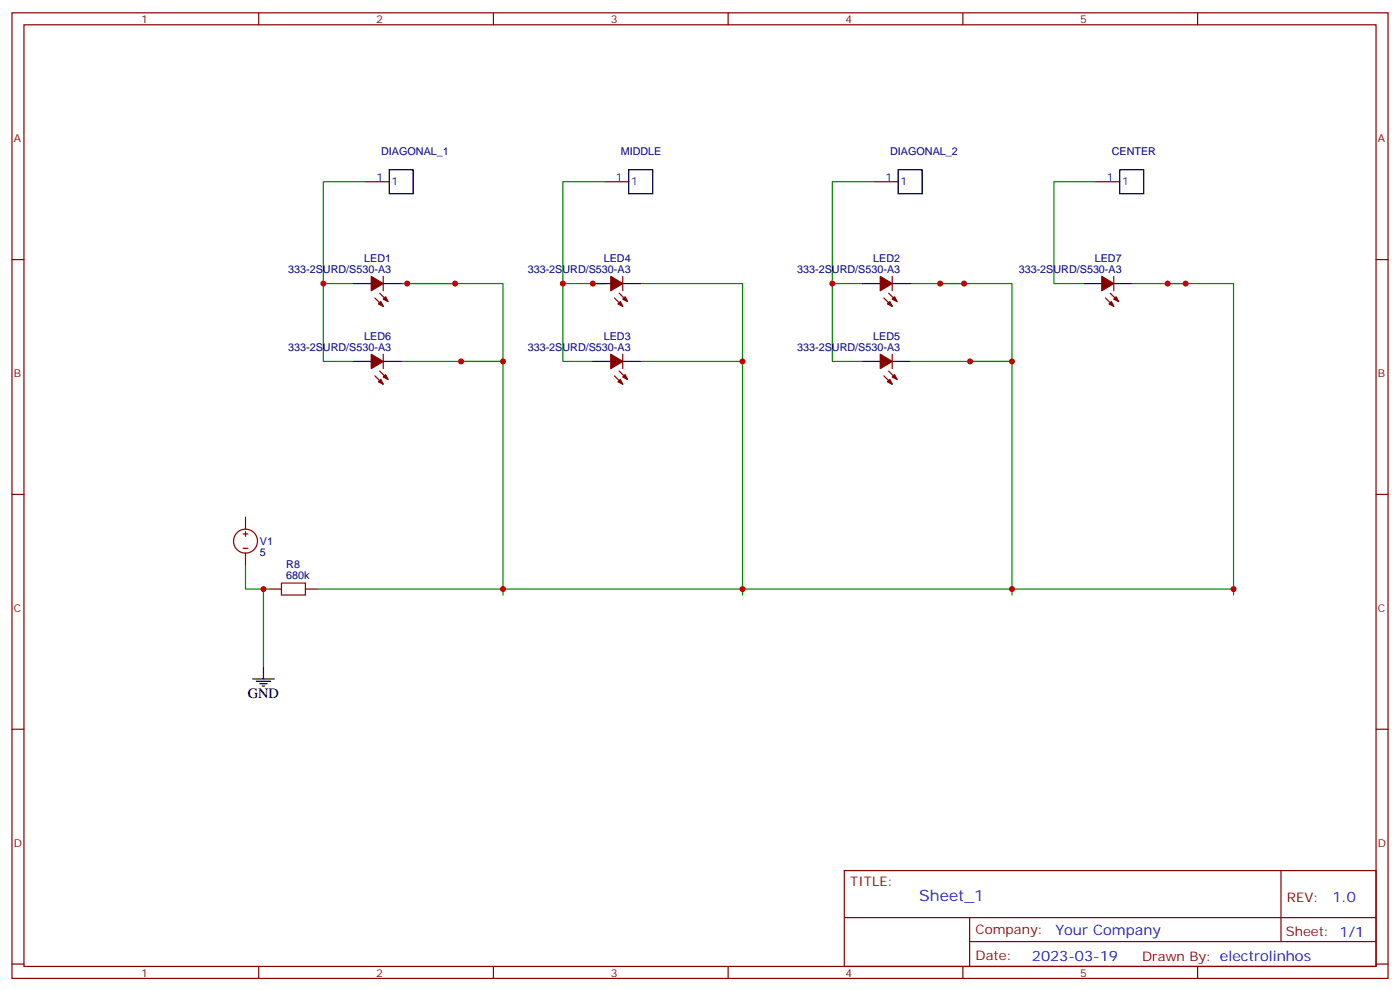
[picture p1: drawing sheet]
<svg xmlns="http://www.w3.org/2000/svg" width="412mm" height="292mm" viewBox="0 0 412 292" stroke-linecap="round" stroke-linejoin="round" font-family="sans-serif">
<g fill="none" stroke="#870000" stroke-width=".35">
<path d="M3.5 3.8h405.4v284.3h-405.4zM7.1 7.3h398.2v277.3h-398.2zM76.2 3.8v3.5M145.3 3.8v3.5M214.5 3.8v3.5M283.6 3.8v3.5M352.8 3.8v3.5M107.6 53.5h7.1M178.2 53.5h7M257.5 53.5h7.1M322.8 53.5h7M3.5 76.4h3.6"/>
<path d="M405.3 76.4h3.6M110.4 87.7l2.5 2.5M111.8 86.3l2.5 2.5M112.9 81.4v4.2M181 87.7l2.4 2.5M182.4 86.3l2.5 2.5M183.4 81.4v4.2M260.3 87.7l2.5 2.5M261.8 86.3l2.4 2.5M262.8 81.4v4.2M325.6 87.7l2.5 2.5M327 86.3l2.5 2.5"/>
<path d="M328.1 81.4v4.2M110.4 110.7l2.5 2.4M111.8 109.3l2.5 2.4M112.9 104.3v4.2M181 110.7l2.4 2.4M182.4 109.3l2.5 2.4M183.4 104.3v4.2M260.3 110.7l2.5 2.4M261.8 109.3l2.4 2.4M262.8 104.3v4.2M3.5 145.6h3.6M71.6 157.2h1.4"/>
<path d="M72.3 152.3v3.5M72.3 156.5v1.4M405.3 145.6h3.6M71.6 161.5h1.4M72.3 162.9v3.5M79.4 173.5h3.5M90 173.5h3.5M3.5 214.7h3.6M405.3 214.7h3.6M248.7 256.4h156.6v28.2h-156.6zM377.3 256.4v20.9M248.7 270.2h156.5"/>
<path d="M285.6 277.3h119.6M285.6 270.2v14.1M3.5 283.9h3.6M76.2 284.6v3.5M145.3 284.6v3.5M214.5 284.6v3.5M283.6 284.6v3.5M352.8 284.6v3.5M405.3 283.9h3.6"/>
<circle cx="72.3" cy="159.3" r="3.5"/>
</g>
<g fill="none" stroke="#000" stroke-width=".35">
<path d="M114.7 50h7v7h-7zM185.2 50h7.1v7h-7.1zM264.6 50h7v7h-7zM329.8 50h7.1v7h-7.1zM104.1 83.5h5.3M112.9 83.5h5.3M174.6 83.5h5.3M183.4 83.5h5.3M254 83.5h5.3M262.8 83.5h5.3M319.3 83.5h5.3M328.1 83.5h5.3"/>
<path d="M104.1 106.4h5.3M112.9 106.4h5.3M174.6 106.4h5.3M183.4 106.4h5.3M254 106.4h5.3M262.8 106.4h5.3M74.4 199.9h6.4M77.6 196.4v3.5M75.5 200.6h4.2M76.6 201.3h2.1M77.3 202h.7"/>
</g>
<g fill="none" stroke="#008700" stroke-width=".35">
<path d="M107.6 53.5h-12.4v52.9h8.9M178.2 53.5h-12.4v52.9h8.8M257.5 53.5h-12.3v52.9h8.8M322.8 53.5h-12.4v30h8.9M95.2 83.5h8.9M118.2 83.5h15.9M119.9 83.5h28.3v91.7M165.8 83.5h12.4M188.7 83.5h30v91.7M245.2 83.5h8.8M268.1 83.5h15.9M276.9 83.5h21.2v91.7"/>
<path d="M333.4 83.5h15.8M344 83.5h19.4v91.7M118.2 106.4h30h-12.4M188.7 106.4h30M268.1 106.4h30h-12.3M72.3 166.4v7.1h7.1M77.6 173.5v22.9M93.5 173.5h269.9"/>
</g>
<path d="M82.9 171.7h7.1v3.5h-7.1z" fill="none" stroke="#a10000" stroke-width=".35"/>
<g fill="#870000" stroke="#870000" stroke-width=".35">
<path d="M109.4 104.3l3.5 2.1-3.5 2.1z"/>
<path d="M113.6 110.3l.7 1.4-1.4-.7z"/>
<path d="M111.5 112.4l.7-.7 .7 1.4z"/>
<path d="M109.4 81.4l3.5 2.1-3.5 2.1z"/>
<path d="M112.9 88.1l.7-.7 .7 1.4z"/>
<path d="M111.5 89.5l.7-.7 .7 1.4z"/>
<path d="M179.9 81.4l3.5 2.1-3.5 2.1z"/>
<path d="M183.4 88.1l.7-.7 .8 1.4z"/>
<path d="M182 89.5l.7-.7 .7 1.4z"/>
<path d="M179.9 104.3l3.5 2.1-3.5 2.1z"/>
<path d="M184.1 110.3l.8 1.4-1.5-.7z"/>
<path d="M182 112.4l.7-.7 .7 1.4z"/>
<path d="M259.3 81.4l3.5 2.1-3.5 2.1z"/>
<path d="M262.8 88.1l.7-.7 .7 1.4z"/>
<path d="M261.4 89.5l.7-.7 .7 1.4z"/>
<path d="M259.3 104.3l3.5 2.1-3.5 2.1z"/>
<path d="M262.8 111l.7-.7 .7 1.4z"/>
<path d="M261.4 112.4l.7-.7 .7 1.4z"/>
<path d="M324.6 81.4l3.5 2.1-3.5 2.1z"/>
<path d="M328.1 88.1l.7-.7 .7 1.4z"/>
<path d="M327.4 88.8l.7 1.4-1.4-.7z"/>
</g>
<g fill="#c00">
<circle cx="165.8" cy="83.5" r=".88"/>
<circle cx="245.2" cy="83.5" r=".88"/>
<circle cx="148.2" cy="106.4" r=".88"/>
<circle cx="148.2" cy="173.5" r=".88"/>
<circle cx="218.7" cy="173.5" r=".88"/>
<circle cx="298.1" cy="173.5" r=".88"/>
<circle cx="363.4" cy="173.5" r=".88"/>
<circle cx="344" cy="83.5" r=".88"/>
<circle cx="349.3" cy="83.5" r=".88"/>
<circle cx="218.7" cy="106.4" r=".88"/>
<circle cx="298.1" cy="106.4" r=".88"/>
<circle cx="285.8" cy="106.4" r=".88"/>
<circle cx="276.9" cy="83.5" r=".88"/>
<circle cx="284" cy="83.5" r=".88"/>
<circle cx="135.8" cy="106.4" r=".88"/>
<circle cx="134.1" cy="83.5" r=".88"/>
<circle cx="77.6" cy="173.5" r=".88"/>
<circle cx="119.9" cy="83.5" r=".88"/>
<circle cx="174.6" cy="83.5" r=".88"/>
<circle cx="95.3" cy="83.5" r=".88"/>
</g>
<text font-size="4.6" fill="#00f" x="270.8" y="265.4">Sheet_1</text>
<text font-size="4.2" x="73" y="205.6">GND</text>
<g font-size="4.2" fill="#00f">
<text x="392.5" y="265.6">1.0</text>
<text x="310.9" y="275.2">Your Company</text>
<text x="304" y="283">2023-03-19</text>
</g>
<g font-size="3.9" fill="#800">
<text x="250.5" y="260.9">TITLE:</text>
<text x="379.1" y="265.6">REV:</text>
<text x="287.4" y="275.1">Company:</text>
<text x="378.7" y="275.8">Sheet: 1/1</text>
<text x="287.4" y="282.8">Date:</text>
<text x="336.4" y="282.9">Drawn By: electrolinhos</text>
</g>
<g font-size="3.2" fill="#800">
<text x="41.6" y="6.8">1</text>
<text x="110.8" y="6.8">2</text>
<text x="179.9" y="6.8">3</text>
<text x="249.1" y="6.8">4</text>
<text x="318.2" y="6.8">5</text>
<text x="4.1" y="41.9">A</text>
<text x="405.9" y="41.9">A</text>
<text x="4.1" y="111">B</text>
<text x="405.9" y="111">B</text>
<text x="4.1" y="180.2">C</text>
<text x="405.9" y="180.2">C</text>
<text x="4.1" y="249.3">D</text>
<text x="405.9" y="249.3">D</text>
<text x="41.6" y="287.6">1</text>
<text x="110.8" y="287.6">2</text>
<text x="179.9" y="287.6">3</text>
<text x="249.1" y="287.6">4</text>
<text x="318.2" y="287.6">5</text>
</g>
<g font-size="3.2" fill="#000080">
<text x="112.3" y="45.5">DIAGONAL_1</text>
<text x="182.8" y="45.5">MIDDLE</text>
<text x="262.2" y="45.5">DIAGONAL_2</text>
<text x="327.5" y="45.5">CENTER</text>
<text x="107.3" y="77.2">LED1</text>
<text x="177.9" y="77.2">LED4</text>
<text x="257.2" y="77.2">LED2</text>
<text x="322.5" y="77.2">LED7</text>
<text x="84.9" y="80.3">333-2SURD/S530-A3</text>
<text x="155.4" y="80.3">333-2SURD/S530-A3</text>
<text x="234.8" y="80.3">333-2SURD/S530-A3</text>
<text x="300.1" y="80.3">333-2SURD/S530-A3</text>
<text x="107.3" y="100.1">LED6</text>
<text x="177.9" y="100.1">LED3</text>
<text x="257.2" y="100.1">LED5</text>
<text x="84.9" y="103.3">333-2SURD/S530-A3</text>
<text x="155.4" y="103.3">333-2SURD/S530-A3</text>
<text x="234.8" y="103.3">333-2SURD/S530-A3</text>
<text x="76.6" y="160.5">V1</text>
<text x="76.6" y="163.7">5</text>
<text x="84.3" y="167.4">R8</text>
<text x="84.3" y="170.6">680k</text>
</g>
<g font-size="3.2" fill="#00f">
<text x="110.9" y="53.2">1</text>
<text x="181.4" y="53.2">1</text>
<text x="260.8" y="53.2">1</text>
<text x="326.1" y="53.2">1</text>
<text x="115.4" y="54.6">1</text>
<text x="185.9" y="54.6">1</text>
<text x="265.3" y="54.6">1</text>
<text x="330.6" y="54.6">1</text>
</g>
</svg>
